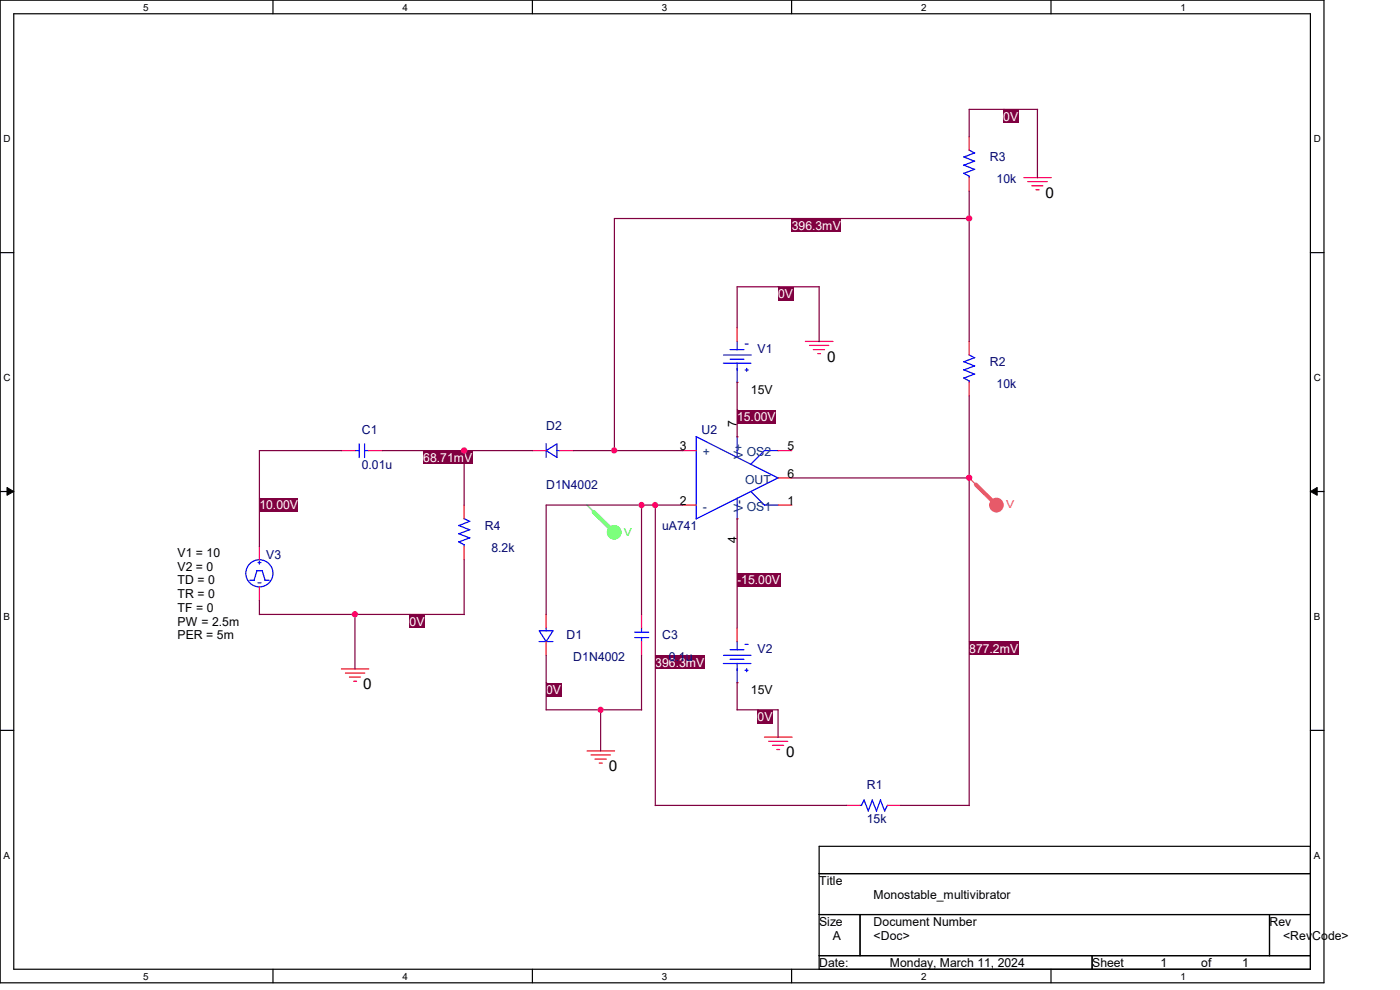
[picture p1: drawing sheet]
<svg xmlns="http://www.w3.org/2000/svg" width="297mm" height="210mm" viewBox="0 0 297 210" stroke-linecap="round" stroke-linejoin="round" font-family="sans-serif">
<path d="M0 0h280.9v208.5h-280.9zM2.9 2.9h275.1v202.7h-275.1z" fill="none" stroke="#000" stroke-width=".25"/>
<g fill="#fff">
<path d="M30.4 .3h1.1v2.4h-1.1z"/>
<path d="M30.4 205.9h1.1v2.3h-1.1z"/>
</g>
<path d="M57.9 0v2.9M57.9 205.6v2.9" fill="none" stroke="#000" stroke-width=".25"/>
<g fill="#fff">
<path d="M85.4 .3h1.1v2.4h-1.1z"/>
<path d="M85.4 205.9h1.1v2.3h-1.1z"/>
</g>
<path d="M112.9 0v2.9M112.9 205.6v2.9" fill="none" stroke="#000" stroke-width=".25"/>
<g fill="#fff">
<path d="M140.4 .3h1.2v2.4h-1.2z"/>
<path d="M140.4 205.9h1.2v2.3h-1.2z"/>
</g>
<path d="M167.9 0v2.9M167.9 205.6v2.9" fill="none" stroke="#000" stroke-width=".25"/>
<g fill="#fff">
<path d="M195.4 .3h1.2v2.4h-1.2z"/>
<path d="M195.4 205.9h1.2v2.3h-1.2z"/>
</g>
<path d="M223 0v2.9M223 205.6v2.9" fill="none" stroke="#000" stroke-width=".25"/>
<g fill="#fff">
<path d="M250.4 .3h1.2v2.4h-1.2z"/>
<path d="M250.4 205.9h1.2v2.3h-1.2z"/>
<path d="M.8 28.2h1.4v2.4h-1.4z"/>
<path d="M278.7 28.2h1.5v2.4h-1.5z"/>
<path d="M.8 78.9h1.4v2.3h-1.4z"/>
<path d="M278.7 78.9h1.5v2.3h-1.5z"/>
</g>
<path d="M0 53.6h2.9M278 53.6h2.9" fill="none" stroke="#000" stroke-width=".25"/>
<g fill="#fff">
<path d="M.8 129.6h1.3v2.3h-1.3z"/>
<path d="M278.7 129.6h1.4v2.3h-1.4z"/>
</g>
<path d="M0 104.3h2.9M278 104.3h2.9" fill="none" stroke="#000" stroke-width=".25"/>
<path d="M1.5 103.4l1.4 .9-1.4 .8zM278 104.3l1.4-.9v1.7z" fill="#000" stroke="#000" stroke-width=".21"/>
<g fill="#fff">
<path d="M.8 180.3h1.3v2.3h-1.3z"/>
<path d="M278.7 180.3h1.4v2.3h-1.4z"/>
</g>
<path d="M0 154.9h2.9M278 154.9h2.9" fill="none" stroke="#000" stroke-width=".25"/>
<circle cx="130.3" cy="112.9" r="1.43" fill="#5f5" stroke="#5f5" stroke-width=".25"/>
<path d="M124.5 107.1l5.8 5.8" fill="none" stroke="#5f5" stroke-width=".25"/>
<path d="M125.9 108.6l4.4 4.3" fill="none" stroke="#5f5" stroke-width=".85"/>
<circle cx="211.4" cy="107.1" r="1.43" fill="#f55" stroke="#f55" stroke-width=".25"/>
<path d="M205.6 101.3l5.8 5.8" fill="none" stroke="#f55" stroke-width=".25"/>
<path d="M207 102.8l4.4 4.3" fill="none" stroke="#f55" stroke-width=".85"/>
<path d="M89.8 95.6h.1" fill="none" stroke="#fff" stroke-width=".21"/>
<path d="M89.8 95.6h.1" fill="none" stroke="#800040" stroke-width=".21"/>
<path d="M89.8 95.6h10.4v2.9h-10.4z" fill="#800040"/>
<path d="M55 105.7h.1" fill="none" stroke="#fff" stroke-width=".21"/>
<path d="M55 105.7h.1" fill="none" stroke="#800040" stroke-width=".21"/>
<path d="M55 105.7h8.3v2.9h-8.3z" fill="#800040"/>
<path d="M115.9 144.8h.1" fill="none" stroke="#fff" stroke-width=".21"/>
<path d="M115.9 144.8h.1" fill="none" stroke="#800040" stroke-width=".21"/>
<path d="M115.9 144.8h3.2v2.9h-3.2z" fill="#800040"/>
<path d="M156.4 121.6h.1" fill="none" stroke="#fff" stroke-width=".21"/>
<path d="M156.4 121.6h.1" fill="none" stroke="#800040" stroke-width=".21"/>
<path d="M156.4 121.6h9.1v2.9h-9.1z" fill="#800040"/>
<path d="M139 139h.1" fill="none" stroke="#fff" stroke-width=".21"/>
<path d="M139 139h.1" fill="none" stroke="#800040" stroke-width=".21"/>
<path d="M139 139h10.5v2.9h-10.5z" fill="#800040"/>
<path d="M160.7 150.6h.1" fill="none" stroke="#fff" stroke-width=".21"/>
<path d="M160.7 150.6h.1" fill="none" stroke="#800040" stroke-width=".21"/>
<path d="M160.7 150.6h3.3v2.9h-3.3z" fill="#800040"/>
<path d="M156.4 86.9h.1" fill="none" stroke="#fff" stroke-width=".21"/>
<path d="M156.4 86.9h.1" fill="none" stroke="#800040" stroke-width=".21"/>
<path d="M156.4 86.9h8.2v2.9h-8.2z" fill="#800040"/>
<path d="M165.1 60.8h.1" fill="none" stroke="#fff" stroke-width=".21"/>
<path d="M165.1 60.8h.1" fill="none" stroke="#800040" stroke-width=".21"/>
<path d="M165.1 60.8h3.2v3h-3.2z" fill="#800040"/>
<path d="M168 46.4h.1" fill="none" stroke="#fff" stroke-width=".21"/>
<path d="M168 46.4h.1" fill="none" stroke="#800040" stroke-width=".21"/>
<path d="M168 46.4h10.4v2.9h-10.4z" fill="#800040"/>
<path d="M212.9 23.2h.1" fill="none" stroke="#fff" stroke-width=".21"/>
<path d="M212.9 23.2h.1" fill="none" stroke="#800040" stroke-width=".21"/>
<path d="M212.9 23.2h3.2v2.9h-3.2z" fill="#800040"/>
<path d="M205.6 136.1h.1" fill="none" stroke="#fff" stroke-width=".21"/>
<path d="M205.6 136.1h.1" fill="none" stroke="#800040" stroke-width=".21"/>
<path d="M205.6 136.1h10.5v2.9h-10.5z" fill="#800040"/>
<path d="M86.9 130.3h.1" fill="none" stroke="#fff" stroke-width=".21"/>
<path d="M86.9 130.3h.1" fill="none" stroke="#800040" stroke-width=".21"/>
<path d="M86.9 130.3h3.2v3h-3.2z" fill="#800040"/>
<path d="M173.8 179.5h104.2v26.1h-104.2zM173.8 185.3h104.2M173.8 194h104.2M182.5 194v8.7M269.3 194v8.7M173.8 202.7h104.2M231.7 202.7v2.9" fill="none" stroke="#000" stroke-width=".25"/>
<g fill="none" stroke="#f00" stroke-width=".25">
<path d="M205.6 29v2.9M205.6 37.7v2.9M217.2 37.7h5.8M218.1 38.5h4.1M218.9 39.4h2.3M219.8 40.3h.6M156.4 69.5v2.9M170.9 72.4h5.8M171.7 73.3h4.1M172.6 74.2h2.3M173.5 75h.6M205.6 72.4v2.9"/>
<path d="M72.4 95.6h2.9M78.2 95.6h2.9M112.9 95.6h3M118.7 95.6h2.9M144.8 95.6h2.9M156.4 81.1h.1M156.4 92.7h.1M165.1 95.6h2.9M205.6 81.1v2.9M55 115.9v2.8M98.5 107.1v3M98.5 115.9v2.8"/>
<path d="M144.8 107.1h2.9M156.4 110.1h.1M165.1 107.1h2.9M165.1 101.4h2.9M55 124.5v2.9M115.9 130.3v2.9M115.9 136.1v2.9M136.1 130.3v2.9M136.1 136.1v2.9M156.4 133.2v2.9M72.4 141.9h5.8M73.3 142.8h4.1"/>
<path d="M74.1 143.6h2.4M75 144.5h.6M124.5 159.3h5.9M156.4 144.8h.1M162.2 156.4h5.8M163.1 157.3h4M163.9 158.1h2.3M164.8 159h.6M125.4 160.1h4.1M126.2 161h2.4M127.1 161.9h.7M179.5 170.9h3"/>
<path d="M188.3 170.9h2.8"/>
</g>
<g fill="none" stroke="#00f" stroke-width=".25">
<path d="M204.4 36.7l1.2 .7M204.4 35l2.4 .9M204.4 33.3l2.4 .9M205.6 31.8l1.2 .7M205.6 37.3v.4M206.8 35.9l-2.3 .9M206.8 34.2l-2.3 .9M206.8 32.4l-2.3 .9M153.5 77h5.8M153.5 75.3h5.8M154.9 76.2h2.9M154.9 74.2h2.9"/>
<path d="M156.4 72.4v1.8M156.4 77v4.2M158.1 78.5h.6M158.1 73h.6M158.4 78.1v.7M204.4 78.4l2.4 1M204.4 76.7l2.4 .9M205.6 75.3l1.2 .6M206.8 79.3l-2.3 .9M206.8 77.6l-2.3 .9M206.8 75.9l-2.3 .9M75.3 95.6h.9"/>
<path d="M76.2 94.1v3M77.3 95.6h.9M77.3 94.1v3M115.9 95.6l2.3-1.5v2.9zM115.9 94.1v2.9M118.1 95.6h.6M147.7 92.6l17.4 8.8M147.7 92.7v17.4M156.4 92.6v4.5M165.1 95.6h-2.9l-2.9 2.9M204.4 80.2l1.2 .6M205.6 80.8v.3"/>
<path d="M54.7 119.3h.7M55 119v.7M97.3 114.9l1.2 .7M97.3 113.2l2.4 .9M97.3 111.5l2.4 .9M98.4 110l1.3 .6M98.5 115.5v.4M99.7 114.1l-2.4 .9M99.7 112.4l-2.4 .8M99.7 110.6l-2.4 .9M156.4 105.7v4.4M159.3 104.3l2.9 2.9"/>
<path d="M162.2 107.1h2.9M165.1 101.3l-17.4 8.8M53 123.1h.9M54.5 121.1h1.2M54.5 121l-.6 2.1M54.7 123.7h.7M55.6 121.1l.7 2M56.2 123.1h.9M114.3 136.1h3M114.4 133.8h2.9l-1.4 2.3zM115.9 133.2v.7M134.7 135.3h2.9"/>
<path d="M134.7 134.1h2.9M136.1 133.2v.9M136.1 135.2v.9M153.5 139h5.8M154.9 139.9h2.9M154.9 137.8h2.9M156.4 136.1v1.8M158.1 136.7h.6M153.5 140.8h5.8M156.4 140.7v4.2M158.1 142.2h.6M158.4 141.9v.6"/>
<path d="M182.5 170.9h.3M183.3 169.7l.9 2.4M183.3 169.7l-.5 1.2M185 169.7l1 2.4M185.1 169.7l-.9 2.3M186.8 169.7l.9 2.4M186.8 169.7l-.9 2.3M188.3 170.8l-.6 1.2"/>
<circle cx="55" cy="121.6" r="2.88"/>
</g>
<g fill="none" stroke="#800040" stroke-width=".25">
<path d="M220.1 23.2v14.5M220.1 23.2h-14.5v5.8M205.6 40.6v31.9M205.7 46.4h-75.4v49.2M156.4 69.6v-8.8h17.4v11.7M72.5 95.6h-17.5v20.3M81.1 95.6h31.9M98.5 95.6v11.6M121.6 95.6h23.3M156.4 81.1v11.6M205.6 84v86.9M98.5 118.7v11.6l-43.5 .1v-3"/>
<path d="M136.1 107.1v23.3M139 107.1v63.8M144.9 107.1h-29v23.3M156.4 110.1v23.2M168 101.4h37.7M75.3 130.3v11.6M115.9 139v11.6M136.1 139v11.6M115.9 150.6h20.2M127.4 150.6v8.7M156.4 150.6h8.7M156.4 144.8v5.8"/>
<path d="M165.1 150.6v5.8M139 170.9h40.6M191.1 170.9h14.6"/>
</g>
<g fill="#f0f" stroke="#f0f" stroke-width=".25">
<circle cx="130.3" cy="95.5" r=".55"/>
<circle cx="98.5" cy="95.5" r=".55"/>
<circle cx="75.3" cy="130.3" r=".56"/>
<circle cx="136.1" cy="107.1" r=".55"/>
<circle cx="139" cy="107.1" r=".55"/>
<circle cx="205.6" cy="101.3" r=".56"/>
<circle cx="205.6" cy="46.3" r=".56"/>
<circle cx="127.4" cy="150.6" r=".55"/>
</g>
<g font-size="3.2">
<text x="221.8" y="42">0</text>
<text x="175.5" y="76.7">0</text>
<text x="77" y="146.2">0</text>
<text x="166.8" y="160.7">0</text>
<text x="129.2" y="163.6">0</text>
</g>
<g font-size="2.6" fill="#fff">
<text x="212.9" y="25.6">0V</text>
<text x="168" y="48.7">396.3mV</text>
<text x="165.1" y="63.2">0V</text>
<text x="156.4" y="89.3">15.00V</text>
<text x="89.8" y="98">68.71mV</text>
<text x="55" y="108.1">10.00V</text>
<text x="156.4" y="124">-15.00V</text>
<text x="86.9" y="132.7">0V</text>
<text x="139" y="141.4">396.3mV</text>
<text x="205.6" y="138.5">877.2mV</text>
<text x="115.9" y="147.2">0V</text>
<text x="160.7" y="152.9">0V</text>
</g>
<g font-size="2.6" fill="#000080">
<text x="210" y="34.2">R3</text>
<text x="211.4" y="38.9">10k</text>
<text x="160.7" y="74.8">V1</text>
<text x="210" y="77.7">R2</text>
<text x="211.4" y="82.3">10k</text>
<text x="76.7" y="92.2">C1</text>
<text x="115.9" y="91.3">D2</text>
<text x="148.8" y="92.2">U2</text>
<text x="76.7" y="99.4">0.01u</text>
<text x="115.9" y="103.8">D1N4002</text>
<text x="102.8" y="112.4">R4</text>
<text x="140.5" y="112.4">uA741</text>
<text x="56.5" y="118.5">V3</text>
<text x="104.3" y="117">8.2k</text>
<text x="120.2" y="135.6">D1</text>
<text x="140.5" y="135.6">C3</text>
<text x="121.6" y="140.2">D1N4002</text>
<text x="141.9" y="140.2">0.1u</text>
<text x="160.7" y="138.5">V2</text>
<text x="183.9" y="167.4">R1</text>
<text x="183.9" y="174.7">15k</text>
</g>
<g font-size="2.6">
<text x="159.3" y="83.5">15V</text>
<text x="144.2" y="95.5">3</text>
<text x="156.3" y="90.6" transform="rotate(-90 156.3 90.6)">7</text>
<text x="167.1" y="95.5">5</text>
<text x="167.1" y="101.3">6</text>
<text x="144.2" y="107.1">2</text>
<text x="167.1" y="107.1">1</text>
<text x="37.7" y="118.2">V1 = 10</text>
<text x="156.3" y="115.2" transform="rotate(-90 156.3 115.2)">4</text>
<text x="37.7" y="124">TD = 0</text>
<text x="37.7" y="121.1">V2 = 0</text>
<text x="37.7" y="129.8">TF = 0</text>
<text x="37.7" y="126.9">TR = 0</text>
<text x="37.7" y="132.7">PW = 2.5m</text>
<text x="37.7" y="135.6">PER = 5m</text>
<text x="159.3" y="147.2">15V</text>
<text x="173.8" y="187.7">Title</text>
<text x="185.3" y="190.6">Monostable_multivibrator</text>
<text x="173.8" y="196.4">Size</text>
<text x="185.3" y="196.4">Document Number</text>
<text x="269.3" y="196.4">Rev</text>
<text x="176.7" y="199.3">A</text>
<text x="185.3" y="199.3">&lt;Doc&gt;</text>
<text x="272.2" y="199.3">&lt;RevCode&gt;</text>
<text x="173.8" y="205.1">Date:</text>
<text x="188.8" y="205.1">Monday, March 11, 2024</text>
<text x="231.7" y="205.1">Sheet</text>
<text x="246.2" y="205.1">1</text>
<text x="254.8" y="205.1">of</text>
<text x="263.5" y="205.1">1</text>
</g>
<g font-size="2.6" fill="#004080">
<text x="149.1" y="96.8">+</text>
<text x="157.6" y="97.4" transform="rotate(-90 157.6 97.4)">V+</text>
<text x="158.4" y="96.8">OS2</text>
<text x="158.1" y="102.6">OUT</text>
<text x="149.1" y="108.3">-</text>
<text x="157.6" y="108.6" transform="rotate(-90 157.6 108.6)">V-</text>
<text x="158.4" y="108.3">OS1</text>
</g>
<text font-size="2.3" fill="#f55" x="213.4" y="107.9">V</text>
<text font-size="2.3" fill="#5f5" x="132.3" y="113.7">V</text>
<g font-size="2.1">
<text x="30.4" y="2.2">5</text>
<text x="85.4" y="2.2">4</text>
<text x="140.4" y="2.2">3</text>
<text x="195.4" y="2.2">2</text>
<text x="250.4" y="2.2">1</text>
<text x=".8" y="30.1">D</text>
<text x="278.7" y="30.1">D</text>
<text x=".8" y="80.8">C</text>
<text x="278.7" y="80.8">C</text>
<text x=".8" y="131.5">B</text>
<text x="278.7" y="131.5">B</text>
<text x=".8" y="182.2">A</text>
<text x="278.7" y="182.2">A</text>
<text x="30.4" y="207.8">5</text>
<text x="85.4" y="207.8">4</text>
<text x="140.4" y="207.8">3</text>
<text x="195.4" y="207.8">2</text>
<text x="250.4" y="207.8">1</text>
</g>
</svg>
